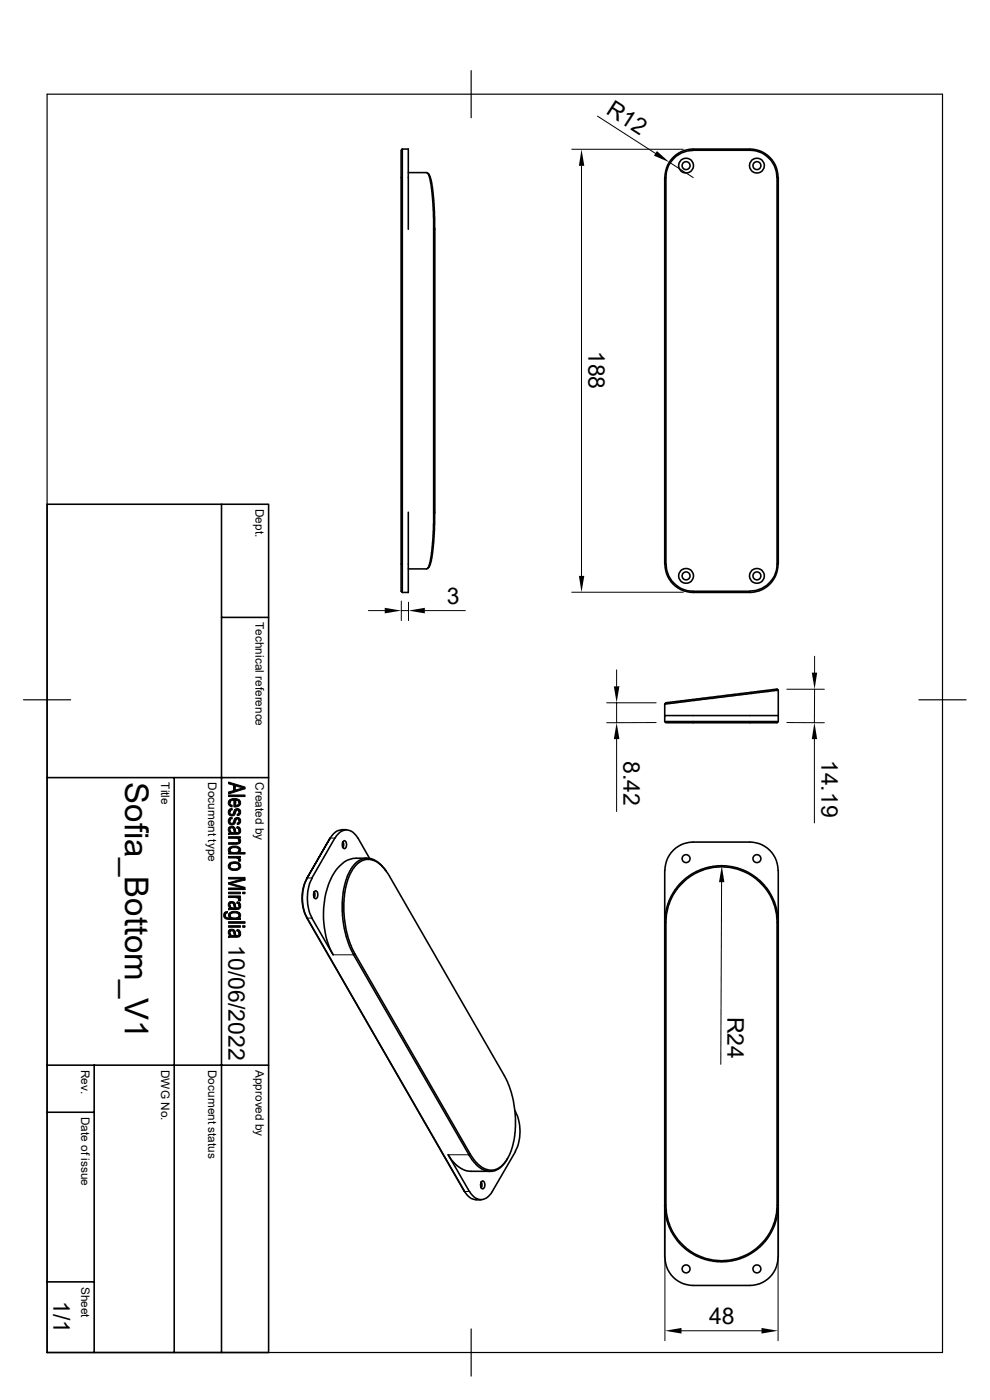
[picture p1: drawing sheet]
<svg xmlns="http://www.w3.org/2000/svg" width="210mm" height="297mm" viewBox="0 0 210 297" stroke-linecap="round" stroke-linejoin="round" font-family="sans-serif">
<g fill="none" stroke="#000" stroke-width=".34">
<path d="M85.3 31.6a.87 .87 0 0 0-.2 1v92.1a.87 .87 0 0 0 .2 1M85.3 31.6v94.1M85.3 31.6h1.3v17M86.6 36.6h3.9l.3 .2 .3 .9 .4 1.7 .4 3.9 .1 3v62.7l-.1 3.4-.2 4.1-.7 3.6-.5 .6h-3.9M90.7 36.7l.5 .7 .5 2.4 .4 4.2 .1 4.4v62.9l-.2 3.4-.4 3.7-.4 1.5-.5 .7M141 37.6v82.1M147 31.9h12.1a5.8 5.8 0 0 1 5.7 5.7M147 31.9a5.8 5.8 0 0 0-5.7 5.7v82.1a5.9 5.9 0 0 0 5.7 5.7h12.1M164.8 37.6v82.1a5.8 5.8 0 0 1-5.7 5.7M165.1 37.6a6 6 0 0 0-6-6h-12.1a6 6 0 0 0-5.9 6M165.1 37.6v82.1M10 107h47v179.9h-47z"/>
<path d="M47 107v179.9M86.6 108.7v17h-1.3M141.1 119.7a6 6 0 0 0 5.9 6h12.1a6 6 0 0 0 6-6M47 131h10M141 149.4l.4-.3 22.7-2.8 .7-.1 .3 .2zM141 153.1h24.1M141 149.4v2.4M165.1 146.4v6.7a.91 .91 0 0 1-1.1 .2h-21.9a.91 .91 0 0 1-1.1-.2M165.1 151.8h-24.1v1.3M10 165h47M37 165v121.9M69.9 178h.1"/>
<path d="M69.9 178l-4.9 8.5M70 177.8l-.1 .2M70 177.8l-4.8 8.5M71 177.8l-4.8 8.5M71.1 177.8a2.5 2.5 0 0 1 3.9-1.1l.9 1.1M72.5 176h1M72.5 176.1a3 3 0 0 0-2.4 1.7M72.7 178.6v1.1M72.7 178.6l.2 .3-.2 .9M72.8 178.5l.1-.1a.81 .81 0 0 1 .5 1.3l-.2 .3a.81 .81 0 0 1-.5-1.3zM75.9 177.8l2.5 4.3M65 194.6l33.6 58.2a3 3 0 0 0 2.4 1.7"/>
<path d="M65.1 186.5a8.8 8.8 0 0 0 0 8.1M65.2 186.3a9.3 9.3 0 0 0 0 8.5M66.2 186.3a9.3 9.3 0 0 0 0 8.5l4.5 7.8M66.6 189.3v1.1M66.6 189.2l.2 .4-.2 .9M66.8 189a.81 .81 0 0 1 .6 1.3l-.3 .3a.81 .81 0 0 1-.5-1.3zM75.7 183.3a3.6 3.6 0 0 1 5.5 .7l1.4 1.8 25.1 43.7 1.1 3.3 .5 3.1v4l-.4 2.4a7.5 7.5 0 0 1-3.6 5.7 4 4 0 0 1-4.5-1.7l-1.1-1.5-25.1-43.7-1.1-3.4-.5-3.1v-3.9l.4-2.4a9.9 9.9 0 0 1 2.3-5zM77.9 182.1a6.2 6.2 0 0 0-5.4 1.2 13.3 13.3 0 0 0-3.8 9.3 18.1 18.1 0 0 0 2 9.9M81.9 184.8a5 5 0 0 0-4.6-2.7 5.6 5.6 0 0 0-3.7 4l-.8 3.4-.2 3.8 .4 3.7 1.2 3.8 .8 1.8 24.6 42.6 .7 1a4.2 4.2 0 0 0 4.9 2 5.3 5.3 0 0 0 2.5-2.4M141 195.7a12 12 0 0 1 12.1-12.1 12 12 0 0 1 12 12.1M141 184.7v82M144.7 187.4a11.8 11.8 0 0 1 12.9-2.6 11.8 11.8 0 0 1 7.2 10.9v60a11.8 11.8 0 0 1-11.7 11.8 11.8 11.8 0 0 1-11.8-11.8v-60a11.5 11.5 0 0 1 3.4-8.3z"/>
<path d="M165.1 184.7a6 6 0 0 0-6-6.1h-12.1a6 6 0 0 0-5.9 6.1M165.1 184.7v82M10 236h10M10 226h47M20 226v60.9M109.2 235.6l.1 .2M109.3 235.8a9.3 9.3 0 0 1 0 8.5M98.4 252.6l.2 .2M98.5 252.6h.1M101 254.6h1M102 250.8v1.1M102.1 250.7l.1 .4-.1 .9"/>
<path d="M102.2 250.7l.1-.1a.81 .81 0 0 1 .5 1.3l-.3 .3a.81 .81 0 0 1-.5-1.3zM104 248.5h-4.1a6.1 6.1 0 0 1-4.8-3.5l4.5 7.8M109.3 244.3l-4.9 8.5a2.5 2.5 0 0 1-3.9 1.1l-.9-1.1M141 255.7a12 12 0 0 0 12.1 12 12 12 0 0 0 12-12M10 271.9h10M165.1 266.7a6 6 0 0 1-6 6h-12.1a6 6 0 0 1-5.9-6"/>
<circle cx="145.5" cy="35.1" r=".85"/>
<circle cx="145.6" cy="35.1" r="1.57"/>
<circle cx="160.6" cy="35.1" r=".85"/>
<circle cx="160.6" cy="35.1" r="1.57"/>
<circle cx="145.5" cy="122.2" r=".85"/>
<circle cx="145.6" cy="122.2" r="1.57"/>
<circle cx="160.6" cy="122.2" r=".85"/>
<circle cx="160.6" cy="122.2" r="1.57"/>
<circle cx="145.5" cy="182.2" r=".85"/>
<circle cx="160.6" cy="182.2" r=".85"/>
<circle cx="145.5" cy="269.2" r=".85"/>
<circle cx="160.6" cy="269.2" r=".85"/>
</g>
<g fill="none" stroke="#000" stroke-width=".21">
<path d="M121.3 31.7h23.6M123.4 35.2v87M126.7 24.6l12.4 8M142 34.4l5.1 3.3M78.1 129.5h3.5M85.1 127.5v4.2M85.1 129.5h1.6M86.7 127.8v3.9M90.1 129.5h8.6M121.3 125.6h23.6M172.8 139.2v3.5M128.7 149.1h10.5"/>
<path d="M130.8 142.1v3.5M130.8 149.1v4.2M130.8 156.8v15.4M139.2 153.3h-10.5M166.9 146.2h8M166.9 153.3h8M172.8 156.8v17.8M172.8 146.2v7.1M71 177.8h-1l-.1 .2M65 194.6l.2 .2h1M66.2 186.3h-1l-.2 .2M153.1 187.2l-.2 38.6"/>
<path d="M75.3 202.4l-.3 .2h-4.3M98.4 252.6l.2 .2h1M99.7 244.8l-.2 .2h-4.4M141.1 257.8v26.6M165.1 257.8v26.6M144.6 282.3h16.9"/>
</g>
<path d="M10 20h189.9v266.9h-189.9zM99.9 15v10M5 148.5h10M194.9 148.5h10M99.9 281.9v10" fill="none" stroke="#000" stroke-width=".25"/>
<g fill="#000" stroke="#000" stroke-width=".21">
<path d="M48.5 168.7h3.5v.3h-3.5z" fill-rule="evenodd"/>
<path d="M48.8 176v.7z" fill-rule="evenodd"/>
<path d="M48.5 169.9l.3-.2v.7l.1 .2 .4 .3-.1 .3a.89 .89 0 0 1-.7-1.3z" fill-rule="evenodd"/>
<path d="M48.7 171.7l.5-.2 .1 .3-.4 .2-.1 .3z" fill-rule="evenodd"/>
<path d="M48.7 173.5l.5-.1 .1 .3-.4 .2-.1 .3z" fill-rule="evenodd"/>
<path d="M48.6 175.5a.89 .89 0 0 1 1.2 .1l-.1 1a.84 .84 0 0 0-.6-1l-.3 .3-.1 .7a.81 .81 0 0 1-.1-1.1z" fill-rule="evenodd"/>
<path d="M50.6 177.8l.1 .6z" fill-rule="evenodd"/>
<path d="M48.8 169.7a1.99 1.99 0 0 1 1.9 0v.6l-.2-.4-.5-.1v1.4h-.4v-1.4l-.6 .1-.2 .4z" fill-rule="evenodd"/>
<path d="M48.6 171.7h.1l.1 .6a.41 .41 0 0 0 .4 .5 .41 .41 0 0 0 .4-.5 .74 .74 0 0 1 1.1-.6v.6a.37 .37 0 0 0-.4-.4 .37 .37 0 0 0-.3 .4 .81 .81 0 0 1-1.1 .8 .81 .81 0 0 1-.3-1.4z" fill-rule="evenodd"/>
<path d="M48.6 173.7l.1-.2 .1 .7a.42 .42 0 0 0 .4 .5 .42 .42 0 0 0 .4-.6 .74 .74 0 0 1 1.1-.6v.7a.38 .38 0 0 0-.5-.4 .38 .38 0 0 0-.2 .5 .81 .81 0 0 1-1.2 .6 .81 .81 0 0 1-.2-1.2z" fill-rule="evenodd"/>
<path d="M50.3 175.3l.4 .2v.7l-.2-.4-.3-.1z" fill-rule="evenodd"/>
<path d="M48.5 177.5h2.5v.3h-.4v.3l-.4-.3h-1.7z" fill-rule="evenodd"/>
<path d="M50 169.8v1.1h.2l.5-.5v-.7a.87 .87 0 0 1 .3 1 .87 .87 0 0 1-1 .5z" fill-rule="evenodd"/>
<path d="M50.7 171.7a.76 .76 0 0 1 .3 .8 .76 .76 0 0 1-.7 .6v-.4l.4-.3z" fill-rule="evenodd"/>
<path d="M50.7 173.5a.75 .75 0 0 1 .4 .9 .75 .75 0 0 1-.8 .5v-.3l.4-.3z" fill-rule="evenodd"/>
<path d="M48.8 176.3l.3 .3 .6 .1 .1-1.1 .2 .5a.39 .39 0 0 0 .3 .6 .39 .39 0 0 0 .4-.5v-.7a.83 .83 0 0 1 .4 1 .83 .83 0 0 1-1 .5l-1.6 .1v-.4h.3z" fill-rule="evenodd"/>
<path d="M48.5 178.8l1.9-.1 .3-.2v-.7a.71 .71 0 0 1 .3 1 .71 .71 0 0 1-.9 .3h-1.6z" fill-rule="evenodd"/>
<path d="M48.5 165.9l3.5 1.1v.3l-2.1-.6-.4 1v-1.1l-1-.3z" fill-rule="evenodd"/>
<path d="M48.5 168l1-.3 .4-1v.9l1.6-.5 .5 .2-3.5 1.1z" fill-rule="evenodd"/>
<path d="M47.8 193.5l.5-.1-.1 .3-.3 .2-.1 .3z" fill-rule="evenodd"/>
<path d="M48.5 195.5h3.5v.4h-3.5z" fill-rule="evenodd"/>
<path d="M48.8 192v.6z" fill-rule="evenodd"/>
<path d="M48.8 197.9v.6z" fill-rule="evenodd"/>
<path d="M48.7 179.8l.1 1.1a.64 .64 0 0 1-.1-1.1z" fill-rule="evenodd"/>
<path d="M47.6 193.6l.2-.1v.7a.79 .79 0 0 0 1 .5v.4a1.02 1.02 0 0 1-1.3-1z" fill-rule="evenodd"/>
<path d="M48.6 191.4a.89 .89 0 0 1 1.2 .2l-.1 1a.84 .84 0 0 0-.6-1l-.3 .2-.1 .8a.81 .81 0 0 1-.1-1.2z" fill-rule="evenodd"/>
<path d="M48.5 197.4a.87 .87 0 0 1 1.3 0l-.1 1.1v-.1a.82 .82 0 0 0-.6-.9l-.3 .2-.1 .8-.3-.5z" fill-rule="evenodd"/>
<path d="M48.8 183.1l.7-.3 .9 .1 .3 .2v.7a1.11 1.11 0 0 0-1.9-.2v.2z" fill-rule="evenodd"/>
<path d="M50.3 191.3l.4 .1v.8l-.2-.5-.3-.1z" fill-rule="evenodd"/>
<path d="M50.3 197.2l.4 .1v.7l-.1-.3-.4-.2z" fill-rule="evenodd"/>
<path d="M48.8 193.6l.6-.3 1 .1 .4 .2-.1 .6a1.12 1.12 0 0 0-1.9 0v.9v-.4a.67 .67 0 0 1 0-1.1z" fill-rule="evenodd"/>
<path d="M48.5 189.3h2.5v.3h-2.5z" fill-rule="evenodd"/>
<path d="M48.5 196.4h2.5v.3h-2.5z" fill-rule="evenodd"/>
<path d="M48.5 181.7h2.5v.3h-.4v.4l-.1-.2-.4-.2h-1.6z" fill-rule="evenodd"/>
<path d="M48.5 190.1h2.5v.3h-.4v.4l-.4-.3-1.7-.1z" fill-rule="evenodd"/>
<path d="M48.8 194.2a1.19 1.19 0 0 0 1.9 .2v.3h.3v.4h-2.2z" fill-rule="evenodd"/>
<path d="M48.8 179.7l.8-.2a1.05 1.05 0 0 1 1.4 1.1l-.3 .2v-.5a1.23 1.23 0 0 0-1.8-.2l-.1 .2z" fill-rule="evenodd"/>
<path d="M50.6 182l.5 .3-.2 .5-.4-.1z" fill-rule="evenodd"/>
<path d="M48.7 183.1l.1 .7a1.13 1.13 0 0 0 1.9 0v-.7a.93 .93 0 0 1 .2 1.2 .93 .93 0 0 1-1.1 .4 .96 .96 0 0 1-1.1-.3 .96 .96 0 0 1-.1-1.1z" fill-rule="evenodd"/>
<path d="M50.6 190.4l.5 .4-.2 .4-.4-.1z" fill-rule="evenodd"/>
<path d="M48.8 192.2l.3 .4h.6l.1-1 .2 .5a.39 .39 0 0 0 .3 .5 .39 .39 0 0 0 .4-.4v-.8a.83 .83 0 0 1 .4 1 .83 .83 0 0 1-1 .6h-1.6v-.3h.3z" fill-rule="evenodd"/>
<path d="M50.8 193.6a.67 .67 0 0 1-.1 1.1z" fill-rule="evenodd"/>
<path d="M48.8 198.1l.4 .4h.5l.1-1.1 .2 .6a.39 .39 0 0 0 .3 .5 .39 .39 0 0 0 .4-.5v-.7a.83 .83 0 0 1 .4 1 .83 .83 0 0 1-1 .5l-1.6 .1v-.3l.3-.1z" fill-rule="evenodd"/>
<path d="M48.5 188.4h2.9l.6 .3h-3.5z" fill-rule="evenodd"/>
<path d="M48.5 186.1h3.5v.6l-.6-.2h-2.9z" fill-rule="evenodd"/>
<path d="M51.5 189.3h.5v.3h-.5z" fill-rule="evenodd"/>
<path d="M51.5 196.4h.5v.3h-.5z" fill-rule="evenodd"/>
<path d="M48.8 180.5a1.21 1.21 0 0 0 1.9-.2v.5h1.3v.4h-3.5v-.3h.3z" fill-rule="evenodd"/>
<path d="M48.5 187.3l3.5 1v.4l-.6-.3-2.9-.8z" fill-rule="evenodd"/>
<path d="M48.5 187.3l2.9-.8 .6 .2-3 .8z" fill-rule="evenodd"/>
</g>
<path d="M123.4 31.7l.6 3.5h-1.2zM139.4 32l2.6 2.4-3.3-1.4zM81.6 128.9l3.5 .6-3.5 .6zM86.7 129.5l3.4-.6v1.2zM122.8 122.2h1.2l-.6 3.4zM130.2 145.6h1.2l-.6 3.5zM130.8 153.3l.6 3.5h-1.2zM172.2 142.7h1.2l-.6 3.5zM172.8 153.3l.6 3.5h-1.2zM153.1 183.7l.6 3.5h-1.2zM141.1 282.3l3.5-.6v1.2zM161.5 281.7l3.6 .6-3.6 .6z" fill="#000"/>
<text font-size="7" x="26.5" y="165.9" transform="rotate(90 26.5 165.9)">Sofia_Bottom_V1</text>
<g font-size="4.9">
<text x="128.4" y="24" transform="rotate(33 128.4 24)">R12</text>
<text x="124.8" y="74.4" transform="rotate(90 124.8 74.4)">188</text>
<text x="94.8" y="128.1">3</text>
<text x="132.3" y="161.5" transform="rotate(90 132.3 161.5)">8.42</text>
<text x="174.2" y="161.2" transform="rotate(90 174.2 161.2)">14.19</text>
<text x="48.5" y="200.5" transform="rotate(90 48.5 200.5)">10/06/2022</text>
<text x="154.3" y="215.7" transform="rotate(90 154.3 215.7)">R24</text>
<text x="11.3" y="276.1" transform="rotate(90 11.3 276.1)">1/1</text>
<text x="150.4" y="280.9">48</text>
</g>
<g font-size="2.5">
<text x="54.2" y="108" transform="rotate(90 54.2 108)">Dept.</text>
<text x="54.2" y="132" transform="rotate(90 54.2 132)">Technical reference</text>
<text x="34.2" y="165.9" transform="rotate(90 34.2 165.9)">Title</text>
<text x="44.2" y="165.9" transform="rotate(90 44.2 165.9)">Document type</text>
<text x="54.2" y="165.9" transform="rotate(90 54.2 165.9)">Created by</text>
<text x="17.2" y="227" transform="rotate(90 17.2 227)">Rev.</text>
<text x="34.2" y="226.9" transform="rotate(90 34.2 226.9)">DWG No.</text>
<text x="44.2" y="226.9" transform="rotate(90 44.2 226.9)">Document status</text>
<text x="54.2" y="226.9" transform="rotate(90 54.2 226.9)">Approved by</text>
<text x="17.2" y="236.9" transform="rotate(90 17.2 236.9)">Date of issue</text>
<text x="17.2" y="273" transform="rotate(90 17.2 273)">Sheet</text>
</g>
</svg>
